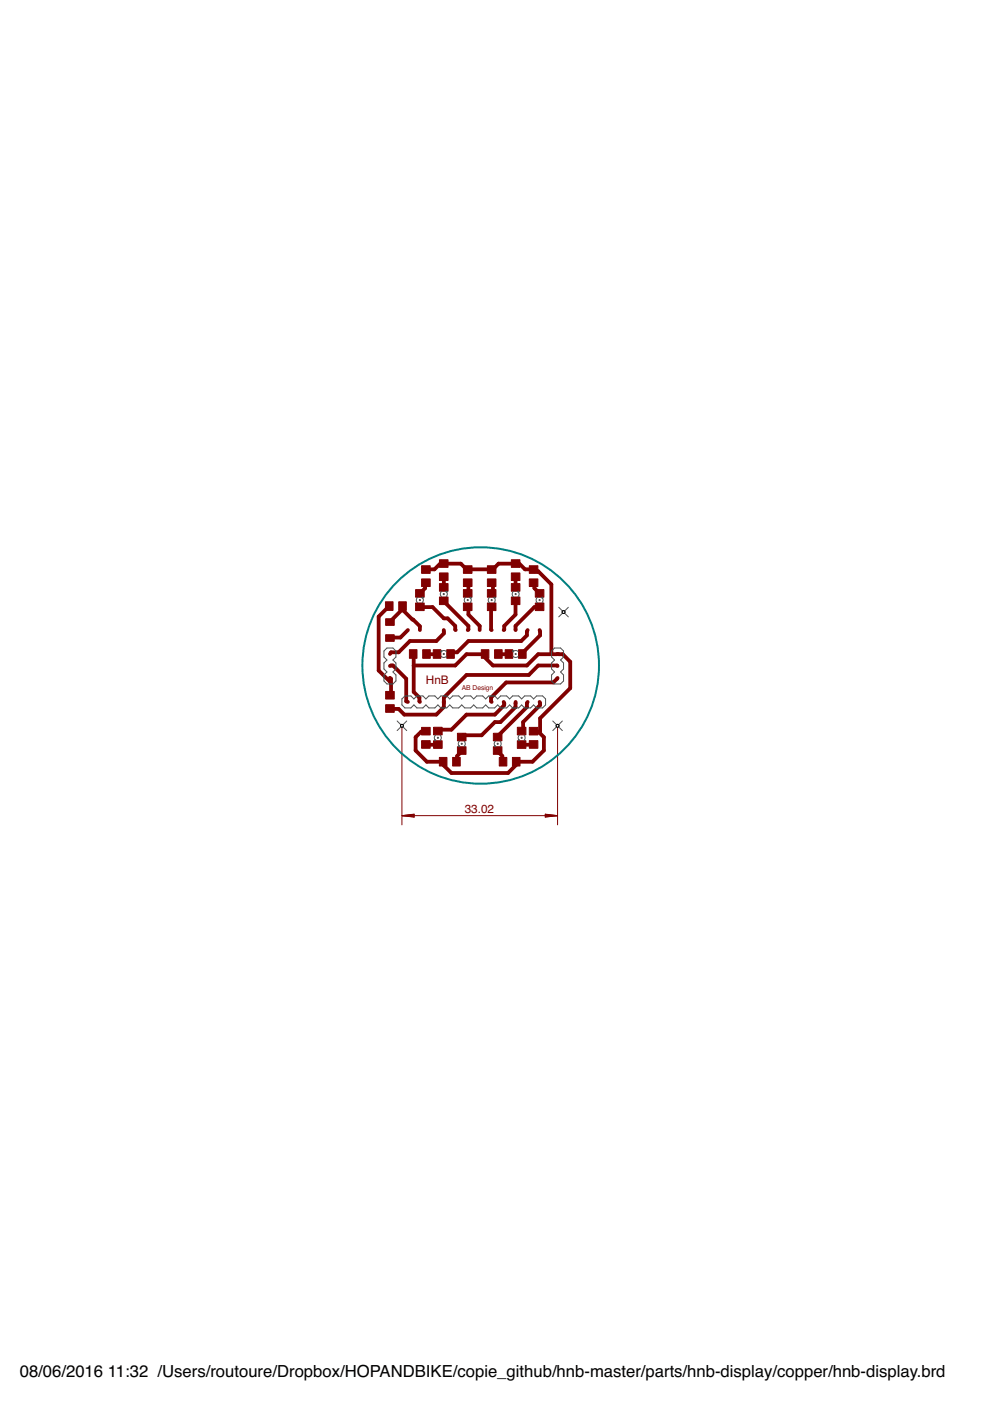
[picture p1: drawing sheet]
<svg xmlns="http://www.w3.org/2000/svg" width="210mm" height="297mm" viewBox="0 0 210 297" stroke-linecap="round" stroke-linejoin="round" font-family="sans-serif">
<g fill="none" stroke="#800000" stroke-width=".21">
<path d="M85.2 153.9v21M118.2 153.9v21M85.3 172.9h32.9M85.3 172.9l2.5-.3v.6zM85.3 172.9l2.5 .2M85.3 172.9l2.5 .3M87.8 172.8l-2.5 .1M87.8 172.7l-2.5 .2M115.6 172.6l2.6 .3-2.6 .3zM115.6 172.8l2.6 .1M115.6 172.7l2.6 .2M118.2 172.9l-2.6 .2"/>
<path d="M118.2 172.9l-2.6 .3"/>
</g>
<g fill="#800000" stroke="#800000" stroke-width=".21">
<path d="M88.1 127.8h1.8v1.7h-1.8z"/>
<path d="M88.1 125h1.8v1.6h-1.8z"/>
<path d="M93.2 126.6h1.8v1.6h-1.8z"/>
<path d="M93.2 123.7h1.8v1.6h-1.8z"/>
<path d="M98.3 127.8h1.8v1.7h-1.8z"/>
<path d="M98.3 125h1.8v1.6h-1.8z"/>
<path d="M103.3 127.8h1.9v1.7h-1.9z"/>
<path d="M103.3 125h1.9v1.6h-1.9z"/>
<path d="M108.4 126.6h1.8v1.6h-1.8z"/>
<path d="M108.4 123.7h1.8v1.6h-1.8z"/>
<path d="M113.5 127.8h1.8v1.7h-1.8z"/>
<path d="M113.5 125h1.8v1.6h-1.8z"/>
<path d="M94.7 137.8h1.6v1.8h-1.6z"/>
<path d="M91.9 137.8h1.6v1.8h-1.6z"/>
<path d="M109.9 137.8h1.6v1.8h-1.6z"/>
<path d="M107.1 137.8h1.6v1.8h-1.6z"/>
<path d="M91.9 154.2h1.8v1.6h-1.8z"/>
<path d="M91.9 157.1h1.8v1.6h-1.8z"/>
<path d="M97 155.5h1.8v1.6h-1.8z"/>
<path d="M97 158.3h1.8v1.6h-1.8z"/>
<path d="M104.6 155.5h1.8v1.6h-1.8z"/>
<path d="M104.6 158.3h1.8v1.6h-1.8z"/>
<path d="M109.7 154.2h1.8v1.6h-1.8z"/>
<path d="M109.7 157.1h1.8v1.6h-1.8z"/>
<path d="M89.4 120h1.8v1.6h-1.8z"/>
<path d="M89.4 122.7h1.8v1.7h-1.8z"/>
<path d="M93.2 118.7h1.8v1.6h-1.8z"/>
<path d="M93.2 121.5h1.8v1.6h-1.8z"/>
<path d="M98.3 120h1.8v1.6h-1.8z"/>
<path d="M98.3 122.7h1.8v1.7h-1.8z"/>
<path d="M103.3 120h1.9v1.6h-1.9z"/>
<path d="M103.3 122.7h1.9v1.7h-1.9z"/>
<path d="M108.4 118.7h1.8v1.6h-1.8z"/>
<path d="M108.4 121.5h1.8v1.6h-1.8z"/>
<path d="M112.2 120h1.8v1.6h-1.8z"/>
<path d="M112.2 122.7h1.8v1.7h-1.8z"/>
<path d="M86.8 137.8h1.6v1.8h-1.6z"/>
<path d="M89.6 137.8h1.6v1.8h-1.6z"/>
<path d="M102 137.8h1.7v1.8h-1.7z"/>
<path d="M104.9 137.8h1.6v1.8h-1.6z"/>
<path d="M89.4 157h1.8v1.6h-1.8z"/>
<path d="M89.4 154.2h1.8v1.6h-1.8z"/>
<path d="M96 160.6h1.6v1.8h-1.6z"/>
<path d="M93.2 160.6h1.6v1.8h-1.6z"/>
<path d="M105.9 160.6h1.6v1.8h-1.6z"/>
<path d="M108.6 160.6h1.7v1.8h-1.7z"/>
<path d="M112.2 157h1.8v1.6h-1.8z"/>
<path d="M112.2 154.2h1.8v1.6h-1.8z"/>
<path d="M81.7 127.6h1.6v1.8h-1.6z"/>
<path d="M84.5 127.6h1.6v1.8h-1.6z"/>
<path d="M81.8 146.6h1.8v1.6h-1.8z"/>
<path d="M81.8 149.4h1.8v1.6h-1.8z"/>
<path d="M81.8 134.6h1.8v1.4h-1.8z"/>
<path d="M81.8 131.2h1.8v1.4h-1.8z"/>
</g>
<g fill="none" stroke="#800000" stroke-width=".8">
<path d="M82.5 128.5l-2.2 2.2v11.5l2.4 2.3v-.8l.2 .2v3.2l-.2 .3M82.5 128.5h.1M85.2 129.3l-2.5 2.6M85.2 129.3l3.8 3.5v.8M85.3 128.5h-.1v.8M86.5 133.6l-1.6 1.6-2.2 .1M87.6 138.7l.1 8 1.2 1.2 .1 .9M89 128.7h2.7l2.4 2.4h.8l1.6 1.6 .1 .9M90.3 120.8l1.8-.1 1.6-1.6 .4 .4h3.6l1.2 1.2 .3 .1 5.3-.1 1.2-1.2h3.6l.4-.4 1.6 1.6h1.6l.2 .1 .2 .3h.8l2.8 2.8v14.8M90.3 123.5l-.2 .4v.8l-1.1 1.1M90.4 138.7h2.3M94.1 122.3v2.2"/>
<path d="M94.1 133.6v.7l-1.6 1.6h-5.6l-2.4 2.4h-1.6l-.2 .4M94.1 127.4l5.2 5.3v.8l-.1 .1M99.2 123.5l.1 .4v1.6l-.1 .3M99.2 128.7h.1v1.6l2.4 2.4v.9M104.2 128.7h-.1v4.8l.1 .1M104.2 123.5l.3 .4v1.6l-.3 .3M105.7 138.7h2.2M109.3 127.4v2.9l-2.4 2.4v.8l-.1 .1M109.3 122.3v2.2M111.9 133.6l-.2 1.1-1.2 1.2h-11.2l-2.4 2.4h-1.2l-.2 .4M113.1 123.5l.2 .4v.8l1.1 1.1M114.4 133.6l.1 1.1-3.6 3.6-.2 .4"/>
<path d="M114.4 128.7h-1.1l-4 4v.9M82.7 141.2l.6-.1 2.8 2.8v4.8l.4 .1M87.7 141.1h8.8l2.4-2.4h3.9l-.3 .4 2 2h7.2l2.4-2.4h5.2l1.6 1.6v5.6l-6.4 6.4v2.8l-.2 .2M90.3 155l-1 .1-1.2 1.2v2.8l2.4 2.4h3.5l.1 .8 1.6 1.6h12l2-2-.2-.4h3.4l2.4-2.4v-2.8l-1-1M90.3 157.8l2.5 .1M97.9 159.1l-1 1.2v1.2h-.1M105.5 159.1l1 1.2v1.2h.2M106.8 148.8l.1 .7-2 2h-6l-3.2 3.2h-2.8l-.1 .3M109.3 148.8v1.1l-3.2 3.2h-1.2l-2.8 2.8h-4l-.2 .4M111.9 148.8l-.2 .3v.8l-6 6-.2 .4M113.1 155l1 .1 .2 .2M113.1 157.8l-2.5 .1"/>
<path d="M114.4 148.8l.1 .7-3.6 3.6v1.6l-.3 .3M118.2 141.2l-4.1-.1-2 2h-13.2l-4.8 4.8v2l-1.6 1.6h-6.8l-1.2-1.2-1.8-.1M118.2 143.7l-.9 1h-10l-3.2 3.2v.8l.1 .1"/>
</g>
<g fill="none" stroke="#505050" stroke-width=".21">
<path d="M81.4 138l.6-.6h1.3l.6 .6v1.3l-.6 .6 .6 .7v1.2l-.6 .7 .6 .6v1.3l-.6 .6h-1.3l-.6-.6v-1.3l.6-.6-.6-.7v-1.2l.6-.7-.6-.6zM88.5 126.7l-.2 .5 .2 .6M89.5 126.7l.3 .5-.3 .6M93.6 138.2l.5-.3 .5 .3M93.6 139.1l.5 .3 .5-.3M93.6 125.4l-.3 .6 .3 .5M94.6 125.4l.2 .6-.2 .5M98.7 126.7l-.3 .5 .3 .6M99.7 126.7l.2 .5-.2 .6M103.8 126.7l-.3 .5 .3 .6M104.8 126.7l.2 .5-.2 .6M108.8 138.2l.5-.3 .6 .3"/>
<path d="M108.8 139.1l.5 .3 .6-.3M108.8 125.4l-.2 .6 .2 .5M109.8 125.4l.3 .6-.3 .5M113.9 126.7l-.2 .5 .2 .6M114.9 126.7l.2 .5-.2 .6M116.9 138l.7-.6h1.3l.6 .6v1.3l-.6 .6 .6 .7v1.2l-.6 .7 .6 .6v1.3l-.6 .6h-1.3l-.7-.6v-1.3l.7-.6-.7-.7v-1.2l.7-.7-.7-.6zM118.5 128.8l2 2M120.5 128.8l-2 2M84.2 152.9l2 2M85.9 147.6h1.2l.7 .6 .6-.6h1.3l.6 .6 .6-.6h1.3l.6 .6 .7-.6h1.2l.7 .6 .6-.6h1.3l.6 .6 .6-.6h1.3l.6 .6 .7-.6h1.2l.7 .6 .6-.6h1.3l.6 .6 .7-.6h1.2l.7 .6 .6-.6h1.3l.6 .6 .6-.6h1.3l.6 .6 .7-.6h1.2l.7 .6v1.3l-.7 .6h-1.2l-.7-.6-.6 .6h-1.3l-.6-.6-.6 .6h-1.3l-.6-.6-.7 .6h-1.2l-.7-.6-.6 .6h-1.3l-.6-.6-.7 .6h-1.2l-.7-.6-.6 .6h-1.3l-.6-.6-.6 .6h-1.3l-.6-.6-.7 .6h-1.2l-.7-.6-.6 .6h-1.3l-.6-.6-.6 .6h-1.3l-.6-.6-.7 .6h-1.2l-.7-.6v-1.3zM86.2 152.9l-2 2M92.3 155.9l-.2 .5 .2 .6"/>
<path d="M93.3 155.9l.3 .5-.3 .6M97.4 157.1l-.2 .6 .2 .5M98.4 157.1l.3 .6-.3 .5M105 157.1l-.2 .6 .2 .5M106 157.1l.3 .6-.3 .5M110.1 155.9l-.2 .5 .2 .6M111.1 155.9l.2 .5-.2 .6M117.2 152.9l2 2M119.2 152.9l-2 2"/>
</g>
<g fill="#505050" stroke="#505050" stroke-width=".21">
<path d="M88.9 127.1h.2v.2h-.2z"/>
<path d="M89.5 126.6h.2v.2h-.2z"/>
<path d="M94 125.9h.2v.2h-.2z"/>
<path d="M94.6 125.3h.2v.2h-.2z"/>
<path d="M99.1 127.1h.2v.2h-.2z"/>
<path d="M99.6 126.6h.3v.2h-.3z"/>
<path d="M104.1 127.1h.3v.2h-.3z"/>
<path d="M104.7 126.6h.3v.2h-.3z"/>
<path d="M109.2 125.9h.2v.2h-.2z"/>
<path d="M109.8 125.3h.2v.2h-.2z"/>
<path d="M114.3 127.1h.2v.2h-.2z"/>
<path d="M114.9 126.6h.2v.2h-.2z"/>
<path d="M94 138.6h.2v.2h-.2z"/>
<path d="M93.5 138h.2v.2h-.2z"/>
<path d="M109.2 138.6h.2v.2h-.2z"/>
<path d="M108.7 138h.2v.2h-.2z"/>
<path d="M92.7 156.3h.2v.2h-.2z"/>
<path d="M92.1 156.9h.3v.1h-.3z"/>
<path d="M97.8 157.6h.2v.2h-.2z"/>
<path d="M97.2 158.1h.3v.2h-.3z"/>
<path d="M105.4 157.6h.2v.2h-.2z"/>
<path d="M104.8 158.1h.3v.2h-.3z"/>
<path d="M110.5 156.3h.2v.2h-.2z"/>
<path d="M109.9 156.9h.3v.1h-.3z"/>
</g>
<circle cx="101.9" cy="141.1" r="25.1" fill="none" stroke="#008080" stroke-width=".42"/>
<circle cx="119.5" cy="129.8" r=".3" fill="none" stroke="#000" stroke-width=".21"/>
<circle cx="119.5" cy="129.8" r=".3" fill="#fff" stroke="#000" stroke-width=".21"/>
<circle cx="85.2" cy="153.9" r=".3" fill="none" stroke="#000" stroke-width=".21"/>
<circle cx="85.2" cy="153.9" r=".3" fill="#fff" stroke="#000" stroke-width=".21"/>
<circle cx="118.2" cy="153.9" r=".3" fill="none" stroke="#000" stroke-width=".21"/>
<circle cx="118.2" cy="153.9" r=".3" fill="#fff" stroke="#000" stroke-width=".21"/>
<g font-size="3.5">
<text x="4.2" y="291.8">08/06/2016</text>
<text x="22.9" y="291.8">11:32 /Users/routoure/Dropbox/HOPANDBIKE/copie_github/hnb-master/parts/hnb-display/copper/hnb-display.brd</text>
</g>
<g font-size="2.5" fill="#800000">
<text x="90.3" y="145">HnB</text>
<text x="98.5" y="172.4">33.02</text>
</g>
<text font-size="1.4" fill="#800000" x="97.9" y="146.3">AB Design</text>
</svg>
